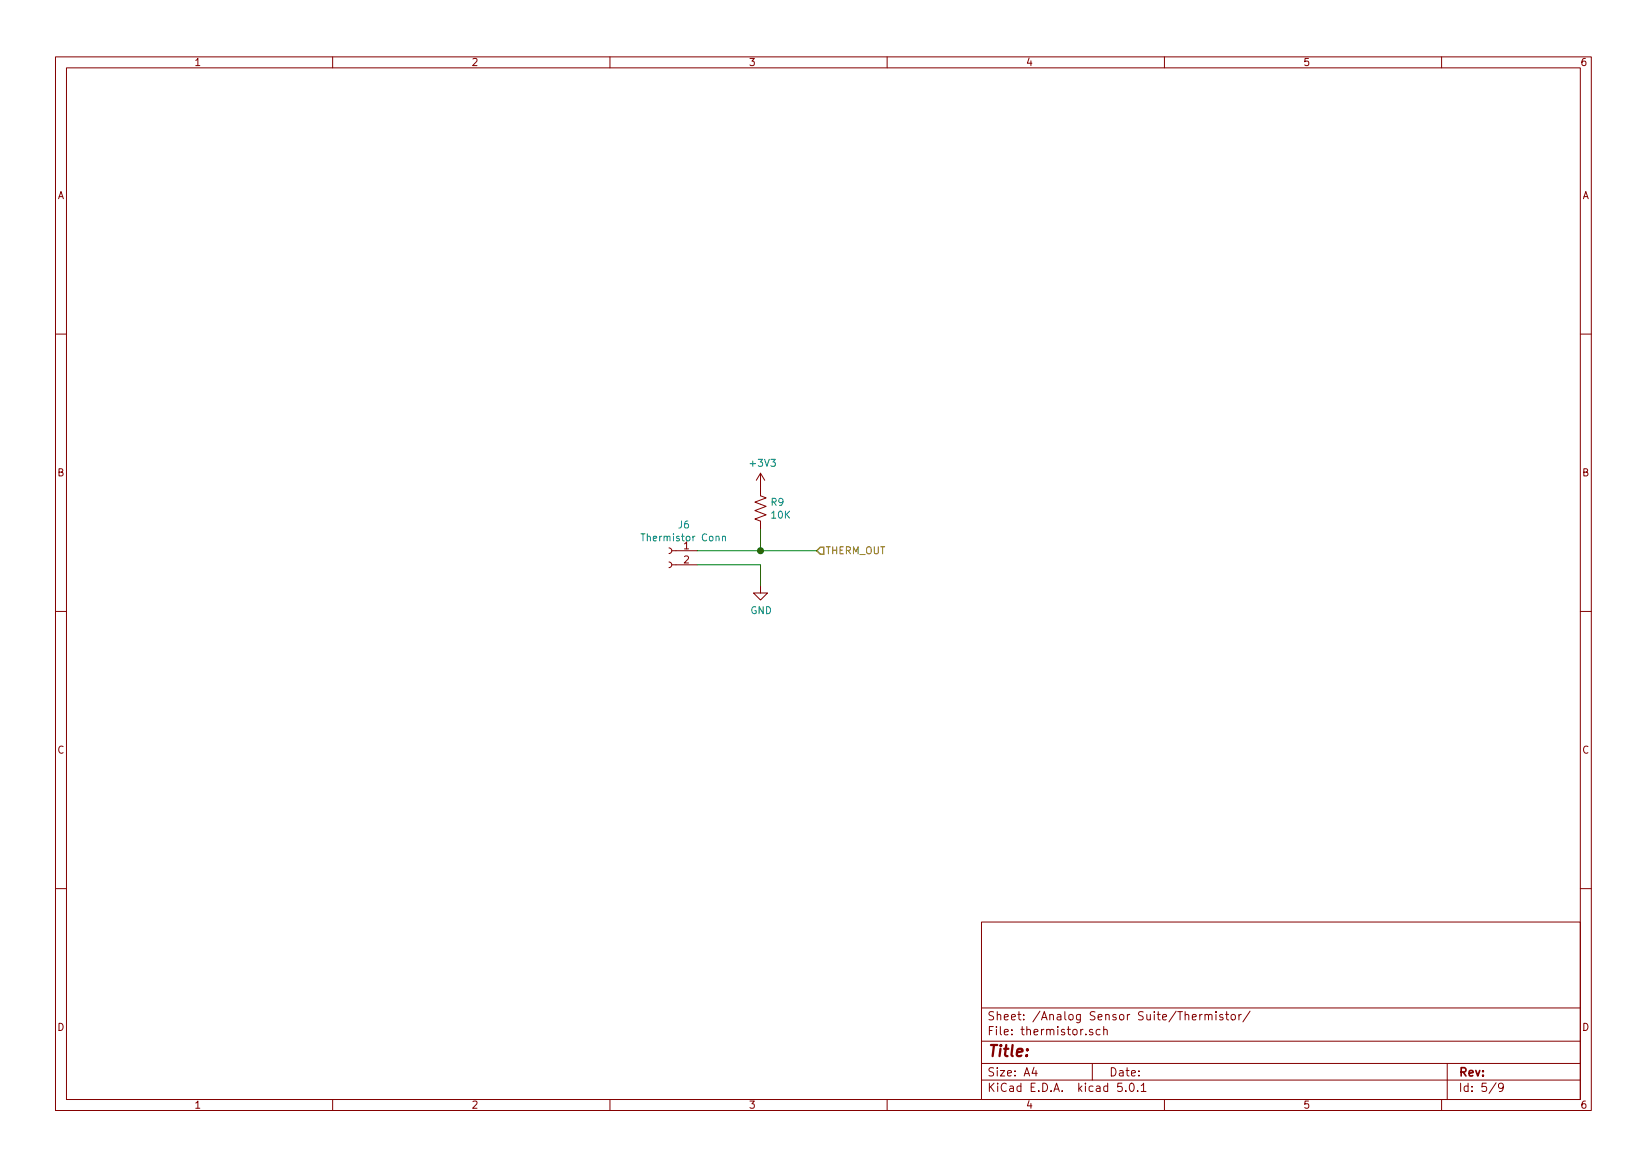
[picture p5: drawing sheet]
EESchema Schematic File Version 4
LIBS:sensors-cache
EELAYER 26 0
EELAYER END
$Descr A4 11693 8268
encoding utf-8
Sheet 7 9
Title ""
Date ""
Rev ""
Comp ""
Comment1 ""
Comment2 ""
Comment3 ""
Comment4 ""
$EndDescr
$Comp
L Connector:Conn_01x02_Female J7
U 1 1
P 4750 3900
AR Path="/5BB4DF97/5BB7BB89/5BB7A2FB" Ref="J7"  Part="1" 
AR Path="/5BB4DF97/5BB7A17B/5BB7A2FB" Ref="J6"  Part="1" 
AR Path="/5BB4DF97/5BB7CAFE/5BB7A2FB" Ref="J8"  Part="1" 
AR Path="/5BB4DF97/5BB7DAB9/5BB7A2FB" Ref="J9"  Part="1" 
F 0 "J6" H 4644 4085 50  0000 C CNN
F 1 "Thermistor Conn" H 4644 3994 50  0000 C CNN
F 2 "Connector_JST:JST_PH_S2B-PH-K_1x02_P2.00mm_Horizontal" H 4750 3900 50  0001 C CNN
F 3 "~" H 4750 3900 50  0001 C CNN
	1    4750 3900
	-1   0    0    -1  
$EndComp
$Comp
L Device:R_US R10
U 1 1
P 5400 3600
AR Path="/5BB4DF97/5BB7BB89/5BB7A3D0" Ref="R10"  Part="1" 
AR Path="/5BB4DF97/5BB7A17B/5BB7A3D0" Ref="R9"  Part="1" 
AR Path="/5BB4DF97/5BB7CAFE/5BB7A3D0" Ref="R11"  Part="1" 
AR Path="/5BB4DF97/5BB7DAB9/5BB7A3D0" Ref="R12"  Part="1" 
F 0 "R9" H 5468 3646 50  0000 L CNN
F 1 "10K" H 5468 3555 50  0000 L CNN
F 2 "Resistor_SMD:R_0805_2012Metric_Pad1.15x1.40mm_HandSolder" V 5440 3590 50  0001 C CNN
F 3 "~" H 5400 3600 50  0001 C CNN
	1    5400 3600
	1    0    0    -1  
$EndComp
Wire Wire Line
	5400 3900 4950 3900
$Comp
L power:+3V3 #PWR069
U 1 1
P 5400 3450
AR Path="/5BB4DF97/5BB7BB89/5BB7A46D" Ref="#PWR069"  Part="1" 
AR Path="/5BB4DF97/5BB7A17B/5BB7A46D" Ref="#PWR067"  Part="1" 
AR Path="/5BB4DF97/5BB7CAFE/5BB7A46D" Ref="#PWR071"  Part="1" 
AR Path="/5BB4DF97/5BB7DAB9/5BB7A46D" Ref="#PWR073"  Part="1" 
F 0 "#PWR073" H 5400 3300 50  0001 C CNN
F 1 "+3V3" H 5415 3623 50  0000 C CNN
F 2 "" H 5400 3450 50  0001 C CNN
F 3 "" H 5400 3450 50  0001 C CNN
	1    5400 3450
	1    0    0    -1  
$EndComp
Wire Wire Line
	5400 3900 5400 3750
$Comp
L power:GND #PWR070
U 1 1
P 5400 4150
AR Path="/5BB4DF97/5BB7BB89/5BB7A5BD" Ref="#PWR070"  Part="1" 
AR Path="/5BB4DF97/5BB7A17B/5BB7A5BD" Ref="#PWR068"  Part="1" 
AR Path="/5BB4DF97/5BB7CAFE/5BB7A5BD" Ref="#PWR072"  Part="1" 
AR Path="/5BB4DF97/5BB7DAB9/5BB7A5BD" Ref="#PWR074"  Part="1" 
F 0 "#PWR074" H 5400 3900 50  0001 C CNN
F 1 "GND" H 5405 3977 50  0000 C CNN
F 2 "" H 5400 4150 50  0001 C CNN
F 3 "" H 5400 4150 50  0001 C CNN
	1    5400 4150
	1    0    0    -1  
$EndComp
Wire Wire Line
	5400 4150 5400 4000
Wire Wire Line
	5400 4000 4950 4000
Text HLabel 5800 3900 2    50   Input ~ 0
THERM_OUT
Wire Wire Line
	5800 3900 5400 3900
Connection ~ 5400 3900
$EndSCHEMATC
